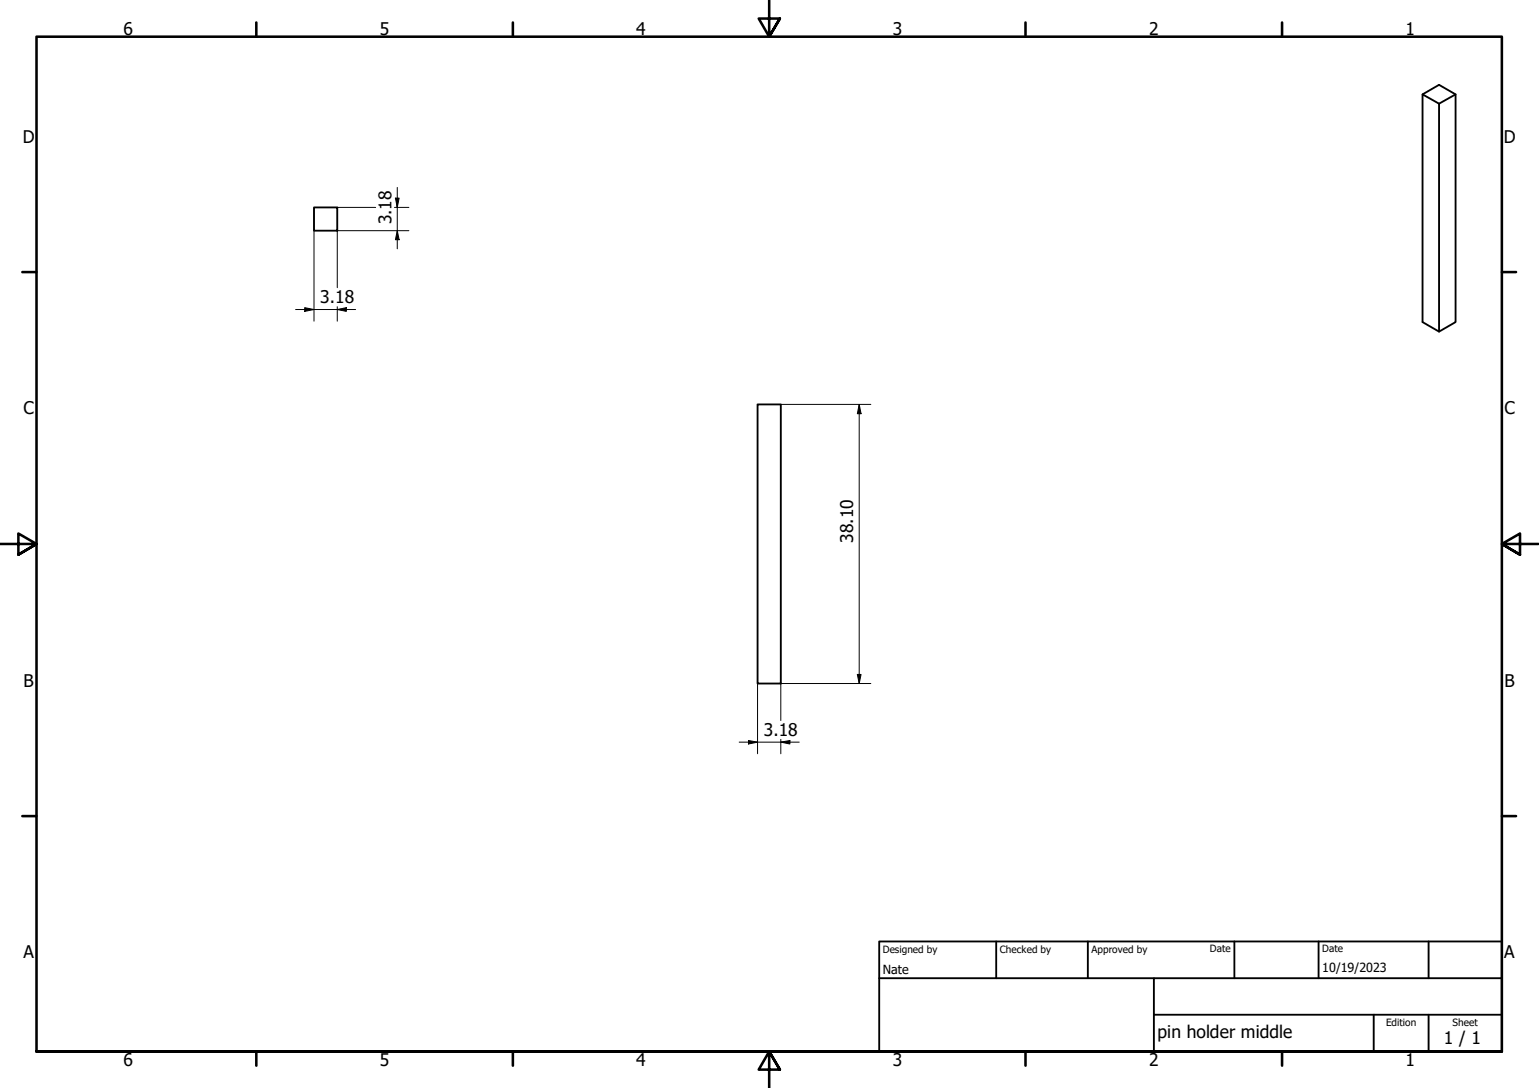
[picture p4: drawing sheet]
<svg xmlns="http://www.w3.org/2000/svg" width="420mm" height="297mm" viewBox="0 0 420 297" stroke-linecap="round" stroke-linejoin="round" font-family="sans-serif">
<!-- layer: Visible (ISO) -->
<path d="M388.4 25.8l4.5-2.6 4.5 2.6v62.1l-4.5 2.6M397.4 25.8l-4.5 2.5v62.2l-4.5-2.6v-62.1l4.5 2.5M85.7 56.6h6.4v6.4h-6.4zM206.8 110.4h6.4v76.2h-6.4z" fill="none" stroke="#000" stroke-width=".51"/>
<!-- layer: Border (ISO) -->
<g fill="none" stroke="#000" stroke-width=".7">
<path d="M70 6.1v3.9M140 6.1v3.9M210 0v10l-2.9-4.9h5.8l-2.9 4.9 2.9-4.9M280 6.1v3.9M350 6.1v3.9M6.1 74.3h3.9M410 74.3h3.9M0 148.5h10l-5-2.8v5.7l5-2.9-5 2.9M420 148.5h-10l5-2.8v5.7l-5-2.9 5 2.9M6.1 222.8h3.9M410 222.8h3.9M10 287.1v-277.1h400v277.1h-400h400"/>
<path d="M70 287.1v3.8M140 287.1v3.8M212.9 292l-2.9-4.9 2.9 4.9h-5.8l2.9-4.9v9.9M280 287.1v3.8M350 287.1v3.8"/>
</g>
<!-- layer: Title (ISO) -->
<path d="M240 257h170v30.1h-170zM272 257v10.1M297 257v10.1M337 257v10.1M360 257v10.1M390 257v10.1M240 267.1h170M315 277h95M315 267.1v20M375 277v10.1M390 277v10.1" fill="none" stroke="#000" stroke-width=".51"/>
<!-- layer: Dimension (ISO) -->
<g fill="none" stroke="#000" stroke-width=".27">
<path d="M92.1 56.6h10.5M107.7 56.6h3.9M107.9 54.1h1.1l-.5 2.5zM108.5 54.1v13.8M108.5 51.2v5.4M85.7 63v24.7M108.5 63l.5 2.5h-1.1zM111.6 63h-19.5v15.5M80.7 84.5h16.4M83.2 84l2.5 .5-2.5 .5zM92.1 84.5l2.5-.5v1zM92.1 83.7v4"/>
<path d="M213.2 110.4h24.5M234.6 110.4l.5 2.6h-1zM234.6 110.4v76.2M206.8 186.6v19.2M234.1 184.1h1l-.5 2.5zM237.7 186.6h-24.5v10.1M201.8 202.6h16.4M204.3 202.2l2.5 .4-2.5 .5zM213.2 202.6l2.4-.4v.9zM213.2 201.9v3.9"/>
</g>
<g fill="#000">
<path d="M107.9 54.1h1.1l-.5 2.5z" fill-rule="evenodd"/>
<path d="M108.5 63l.5 2.5h-1.1z" fill-rule="evenodd"/>
<path d="M83.2 84l2.5 .5-2.5 .5z" fill-rule="evenodd"/>
<path d="M92.1 84.5l2.5-.5v1z" fill-rule="evenodd"/>
<path d="M234.6 110.4l.5 2.6h-1z" fill-rule="evenodd"/>
<path d="M234.1 184.1h1l-.5 2.5z" fill-rule="evenodd"/>
<path d="M204.3 202.2l2.5 .4-2.5 .5z" fill-rule="evenodd"/>
<path d="M213.2 202.6l2.4-.4v.9z" fill-rule="evenodd"/>
</g>
<g font-size="4.8">
<text x="33.7" y="9.6">6</text>
<text x="103.7" y="9.6">5</text>
<text x="173.7" y="9.6">4</text>
<text x="243.7" y="9.6">3</text>
<text x="313.7" y="9.6">2</text>
<text x="383.7" y="9.6">1</text>
<text x="6.2" y="38.9">D</text>
<text x="410.5" y="38.9">D</text>
<text x="106.9" y="61.3" transform="rotate(-90 106.9 61.3)">3.18</text>
<text x="87.4" y="82.9">3.18</text>
<text x="6.4" y="113.1">C</text>
<text x="410.7" y="113.1">C</text>
<text x="232.9" y="148.2" transform="rotate(-90 232.9 148.2)">38.10</text>
<text x="6.4" y="187.4">B</text>
<text x="410.7" y="187.4">B</text>
<text x="208.5" y="201">3.18</text>
<text x="6.4" y="261.7">A</text>
<text x="410.7" y="261.7">A</text>
<text x="316" y="283.4">pin holder middle</text>
<text x="394.2" y="285">1 / 1</text>
<text x="33.7" y="290.9">6</text>
<text x="103.7" y="290.9">5</text>
<text x="173.7" y="290.9">4</text>
<text x="243.7" y="290.9">3</text>
<text x="313.7" y="290.9">2</text>
<text x="383.7" y="290.9">1</text>
</g>
<g font-size="3.4">
<text x="241" y="266">Nate</text>
<text x="361" y="265.5">10/19/2023</text>
</g>
<g font-size="2.7">
<text x="241" y="260.1">Designed by</text>
<text x="273" y="260.1">Checked by</text>
<text x="298" y="260.1">Approved by</text>
<text x="330.3" y="260">Date</text>
<text x="361" y="260">Date</text>
<text x="378.4" y="280.1">Edition</text>
<text x="396.6" y="280.1">Sheet</text>
</g>
</svg>
